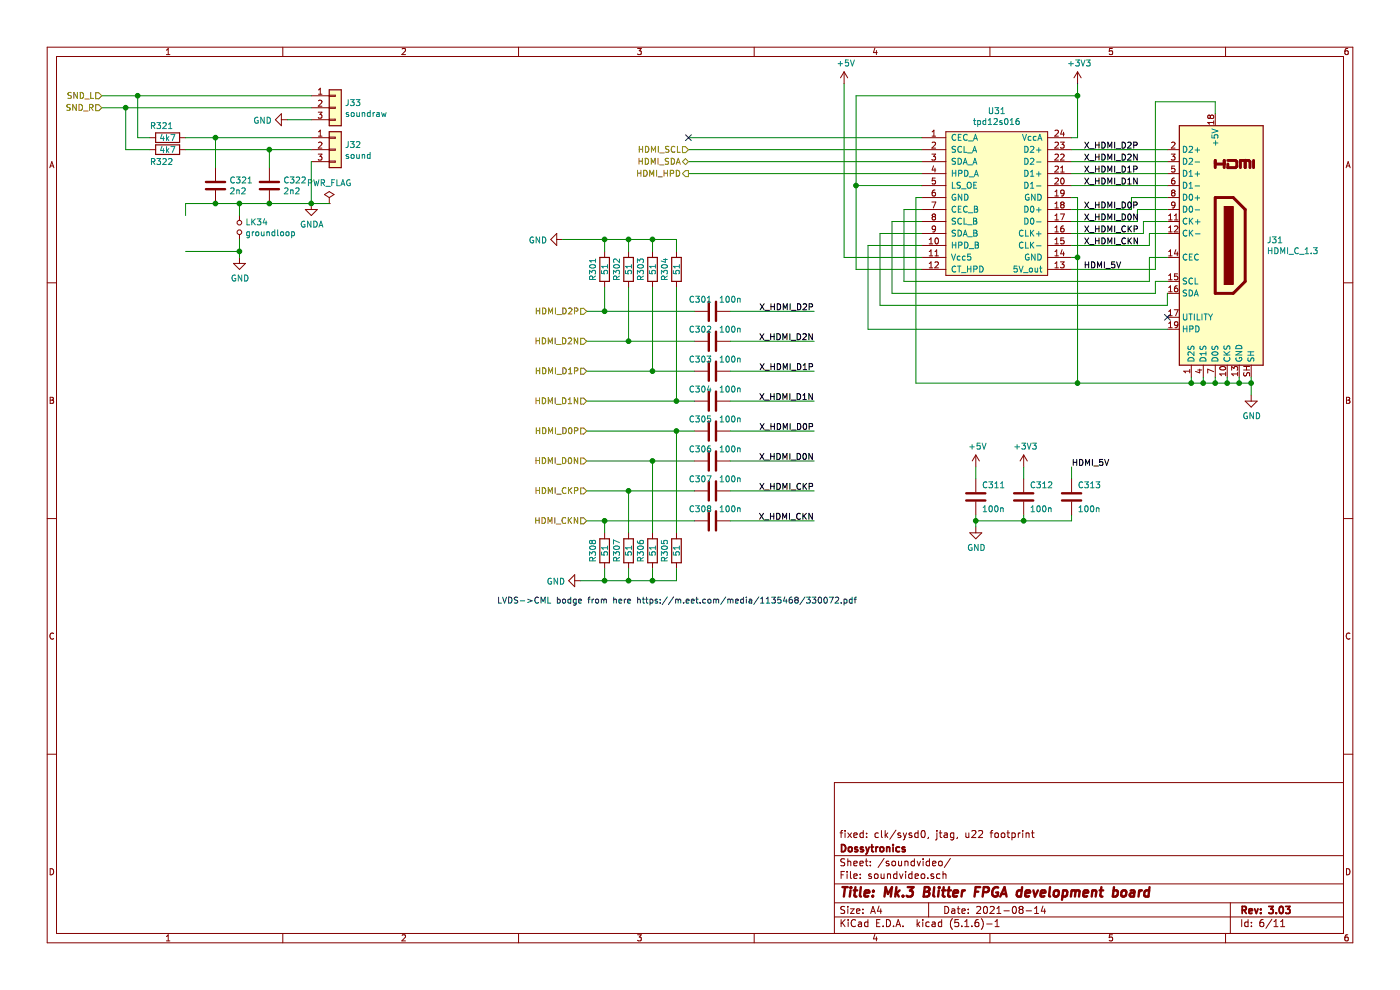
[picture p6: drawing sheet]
EESchema Schematic File Version 4
EELAYER 30 0
EELAYER END
$Descr A4 11693 8268
encoding utf-8
Sheet 6 11
Title "Mk.3 Blitter FPGA development board"
Date "2021-08-14"
Rev "3.03"
Comp "Dossytronics"
Comment1 "fixed: clk/sysd0, jtag, u22 footprint"
Comment2 ""
Comment3 ""
Comment4 ""
$EndDescr
$Comp
L tpd12s016:tpd12s016 U31
U 1 1
P 8350 1550
F 0 "U31" H 8325 2175 50  0000 C CNN
F 1 "tpd12s016" H 8325 2084 50  0000 C CNN
F 2 "Housings_SSOP:TSSOP-24_4.4x7.8mm_Pitch0.65mm" H 8100 1550 50  0001 C CNN
F 3 "https://www.ti.com/store/ti/en/p/product/?p=TPD12S016PWR&utm_source=google&utm_medium=cpc&utm_campaign=app-null-null-OPN_EN-cpc-store-google-eu&utm_content=Device&ds_k=TPD12S016PWR&DCM=yes&gclid=CjwKCAiAm-2BBhANEiwAe7eyFOpeQBBZWNcOmW3BwU6nKV_Puu4HEBdbl_lYfEI_q68nD38eRWSK_RoCUWAQAvD_BwE&gclsrc=aw.ds" H 8100 1550 50  0001 C CNN
	1    8350 1550
	1    0    0    -1  
$EndComp
$Comp
L Connector:HDMI_C_1.3 J31
U 1 1
P 10150 2050
F 0 "J31" H 10580 2096 50  0000 L CNN
F 1 "HDMI_C_1.3" H 10580 2005 50  0000 L CNN
F 2 "mk3blit:HDMI_Mini_Female_2001-1-2-21-00-BK-round-holes" H 10175 2050 50  0001 C CNN
F 3 "http://pinoutguide.com/PortableDevices/mini_hdmi_pinout.shtml" H 10175 2050 50  0001 C CNN
	1    10150 2050
	1    0    0    -1  
$EndComp
Wire Wire Line
	9750 1250 8950 1250
Wire Wire Line
	8950 1350 9750 1350
Wire Wire Line
	9750 1450 8950 1450
Wire Wire Line
	8950 1550 9750 1550
Wire Wire Line
	8950 1750 9450 1750
Wire Wire Line
	9450 1750 9450 1650
Wire Wire Line
	9450 1650 9750 1650
Wire Wire Line
	8950 1850 9500 1850
Wire Wire Line
	9500 1850 9500 1750
Wire Wire Line
	9500 1750 9750 1750
Wire Wire Line
	8950 1950 9550 1950
Wire Wire Line
	9550 1950 9550 1850
Wire Wire Line
	9550 1850 9750 1850
Wire Wire Line
	8950 2050 9600 2050
Wire Wire Line
	9600 2050 9600 1950
Wire Wire Line
	9600 1950 9750 1950
Wire Wire Line
	8950 2250 9650 2250
Wire Wire Line
	9650 2250 9650 850 
Wire Wire Line
	9650 850  10150 850 
Wire Wire Line
	10150 850  10150 950 
Wire Wire Line
	7550 2350 7550 1750
Wire Wire Line
	7550 1750 7700 1750
Wire Wire Line
	7450 2450 7450 1850
Wire Wire Line
	7450 1850 7700 1850
Wire Wire Line
	7350 2550 7350 1950
Wire Wire Line
	7350 1950 7700 1950
Wire Wire Line
	9750 2750 7250 2750
Wire Wire Line
	7250 2750 7250 2050
Wire Wire Line
	7250 2050 7700 2050
NoConn ~ 9750 2650
$Comp
L power:GND #PWR0148
U 1 1
P 10450 3300
F 0 "#PWR0148" H 10450 3050 50  0001 C CNN
F 1 "GND" H 10455 3127 50  0000 C CNN
F 2 "" H 10450 3300 50  0001 C CNN
F 3 "" H 10450 3300 50  0001 C CNN
	1    10450 3300
	1    0    0    -1  
$EndComp
Wire Wire Line
	10450 3200 10350 3200
Wire Wire Line
	9950 3200 9950 3150
Wire Wire Line
	10450 3150 10450 3200
Connection ~ 10450 3200
Wire Wire Line
	10450 3200 10450 3300
Wire Wire Line
	10350 3200 10350 3150
Connection ~ 10350 3200
Wire Wire Line
	10350 3200 10250 3200
Wire Wire Line
	10250 3150 10250 3200
Connection ~ 10250 3200
Wire Wire Line
	10250 3200 10150 3200
Wire Wire Line
	10150 3150 10150 3200
Connection ~ 10150 3200
Wire Wire Line
	10150 3200 10050 3200
Wire Wire Line
	10050 3150 10050 3200
Connection ~ 10050 3200
Wire Wire Line
	10050 3200 9950 3200
Wire Wire Line
	8950 1650 9000 1650
Wire Wire Line
	9000 1650 9000 2150
Wire Wire Line
	9000 2150 8950 2150
Wire Wire Line
	9000 2150 9000 3200
Wire Wire Line
	9000 3200 9950 3200
Connection ~ 9000 2150
Connection ~ 9950 3200
Wire Wire Line
	7700 1650 7650 1650
Wire Wire Line
	7650 1650 7650 3200
Wire Wire Line
	7650 3200 9000 3200
Connection ~ 9000 3200
Wire Wire Line
	7700 2250 7150 2250
Wire Wire Line
	7150 2250 7150 1550
Wire Wire Line
	7150 1550 7700 1550
Wire Wire Line
	7150 800  9000 800 
Wire Wire Line
	9000 800  9000 1150
Wire Wire Line
	9000 1150 8950 1150
Wire Wire Line
	7150 800  7150 1550
Connection ~ 7150 1550
Wire Wire Line
	9000 700  9000 800 
Connection ~ 9000 800 
$Comp
L power:+5V #PWR0150
U 1 1
P 7050 700
F 0 "#PWR0150" H 7050 550 50  0001 C CNN
F 1 "+5V" H 7065 873 50  0000 C CNN
F 2 "" H 7050 700 50  0001 C CNN
F 3 "" H 7050 700 50  0001 C CNN
	1    7050 700 
	1    0    0    -1  
$EndComp
Wire Wire Line
	7700 2150 7050 2150
Wire Wire Line
	7050 2150 7050 700 
Text Label 9050 1250 0    50   ~ 0
X_HDMI_D2P
Text Label 9050 1350 0    50   ~ 0
X_HDMI_D2N
Text Label 9050 1450 0    50   ~ 0
X_HDMI_D1P
Text Label 9050 1550 0    50   ~ 0
X_HDMI_D1N
Text Label 9050 1750 0    50   ~ 0
X_HDMI_D0P
Text Label 9050 1850 0    50   ~ 0
X_HDMI_D0N
Text Label 9050 1950 0    50   ~ 0
X_HDMI_CKP
Text Label 9050 2050 0    50   ~ 0
X_HDMI_CKN
Wire Wire Line
	5750 1150 7700 1150
Wire Wire Line
	5750 1250 7700 1250
Wire Wire Line
	5750 1350 7700 1350
Wire Wire Line
	5750 1450 7700 1450
Text Label 6800 2850 2    50   ~ 0
X_HDMI_D2N
Text Label 6800 3100 2    50   ~ 0
X_HDMI_D1P
Text Label 6800 3350 2    50   ~ 0
X_HDMI_D1N
Text Label 6800 3600 2    50   ~ 0
X_HDMI_D0P
Text Label 6800 3850 2    50   ~ 0
X_HDMI_D0N
Text Label 6800 4100 2    50   ~ 0
X_HDMI_CKP
Text Label 6800 4350 2    50   ~ 0
X_HDMI_CKN
Wire Wire Line
	6800 2600 6100 2600
Wire Wire Line
	6100 2850 6800 2850
Wire Wire Line
	6800 3100 6100 3100
Wire Wire Line
	6100 3350 6800 3350
Wire Wire Line
	6800 3600 6100 3600
Wire Wire Line
	6100 3850 6800 3850
Wire Wire Line
	6800 4100 6100 4100
Wire Wire Line
	6100 4350 6800 4350
NoConn ~ 5750 1150
Text HLabel 5750 1250 0    50   Input ~ 0
HDMI_SCL
Text HLabel 5750 1350 0    50   BiDi ~ 0
HDMI_SDA
Text HLabel 5750 1450 0    50   Output ~ 0
HDMI_HPD
Text HLabel 4900 2600 0    50   Input ~ 0
HDMI_D2P
Text HLabel 4900 2850 0    50   Input ~ 0
HDMI_D2N
Text HLabel 4900 3100 0    50   Input ~ 0
HDMI_D1P
Text HLabel 4900 3350 0    50   Input ~ 0
HDMI_D1N
Text HLabel 4900 3600 0    50   Input ~ 0
HDMI_D0P
Text HLabel 4900 3850 0    50   Input ~ 0
HDMI_D0N
Text HLabel 4900 4100 0    50   Input ~ 0
HDMI_CKP
Text HLabel 4900 4350 0    50   Input ~ 0
HDMI_CKN
$Comp
L Device:C C311
U 1 1
P 8150 4150
F 0 "C311" H 8200 4250 50  0000 L CNN
F 1 "100n" H 8200 4050 50  0000 L CNN
F 2 "Capacitors_SMD:C_0805" H 8188 4000 50  0001 C CNN
F 3 "~" H 8150 4150 50  0001 C CNN
	1    8150 4150
	1    0    0    -1  
$EndComp
$Comp
L Device:C C312
U 1 1
P 8550 4150
F 0 "C312" H 8600 4250 50  0000 L CNN
F 1 "100n" H 8600 4050 50  0000 L CNN
F 2 "Capacitors_SMD:C_0805" H 8588 4000 50  0001 C CNN
F 3 "~" H 8550 4150 50  0001 C CNN
	1    8550 4150
	1    0    0    -1  
$EndComp
$Comp
L Device:C C313
U 1 1
P 8950 4150
F 0 "C313" H 9000 4250 50  0000 L CNN
F 1 "100n" H 9000 4050 50  0000 L CNN
F 2 "Capacitors_SMD:C_0805" H 8988 4000 50  0001 C CNN
F 3 "~" H 8950 4150 50  0001 C CNN
	1    8950 4150
	1    0    0    -1  
$EndComp
$Comp
L power:GND #PWR0151
U 1 1
P 8150 4400
F 0 "#PWR0151" H 8150 4150 50  0001 C CNN
F 1 "GND" H 8155 4227 50  0000 C CNN
F 2 "" H 8150 4400 50  0001 C CNN
F 3 "" H 8150 4400 50  0001 C CNN
	1    8150 4400
	1    0    0    -1  
$EndComp
Wire Wire Line
	9750 2150 9600 2150
Wire Wire Line
	9600 2150 9600 2350
Wire Wire Line
	7550 2350 9600 2350
Wire Wire Line
	9650 2450 9650 2350
Wire Wire Line
	9650 2350 9750 2350
Wire Wire Line
	7450 2450 9650 2450
Wire Wire Line
	9750 2450 9750 2550
Wire Wire Line
	7350 2550 9750 2550
Text Label 9050 2250 0    50   ~ 0
HDMI_5V
Text Label 8950 3900 0    50   ~ 0
HDMI_5V
Wire Wire Line
	8950 4000 8950 3900
Wire Wire Line
	8950 4300 8950 4350
Wire Wire Line
	8950 4350 8550 4350
Wire Wire Line
	8150 4350 8150 4300
Wire Wire Line
	8150 4350 8150 4400
Connection ~ 8150 4350
Wire Wire Line
	8550 4350 8550 4300
Connection ~ 8550 4350
Wire Wire Line
	8550 4350 8150 4350
$Comp
L power:+5V #PWR0153
U 1 1
P 8150 3900
F 0 "#PWR0153" H 8150 3750 50  0001 C CNN
F 1 "+5V" H 8165 4073 50  0000 C CNN
F 2 "" H 8150 3900 50  0001 C CNN
F 3 "" H 8150 3900 50  0001 C CNN
	1    8150 3900
	1    0    0    -1  
$EndComp
Wire Wire Line
	8550 4000 8550 3900
Wire Wire Line
	8150 3900 8150 4000
$Comp
L Connector_Generic:Conn_01x03 J32
U 1 1
P 2800 1250
F 0 "J32" H 2880 1292 50  0000 L CNN
F 1 "sound" H 2880 1201 50  0000 L CNN
F 2 "Connector_PinHeader_2.54mm:PinHeader_1x03_P2.54mm_Vertical" H 2800 1250 50  0001 C CNN
F 3 "~" H 2800 1250 50  0001 C CNN
	1    2800 1250
	1    0    0    -1  
$EndComp
$Comp
L Connector_Generic:Conn_01x03 J33
U 1 1
P 2800 900
F 0 "J33" H 2880 942 50  0000 L CNN
F 1 "soundraw" H 2880 851 50  0000 L CNN
F 2 "Connector_PinHeader_2.54mm:PinHeader_1x03_P2.54mm_Vertical" H 2800 900 50  0001 C CNN
F 3 "~" H 2800 900 50  0001 C CNN
	1    2800 900 
	1    0    0    -1  
$EndComp
Text HLabel 850  800  0    50   Input ~ 0
SND_L
Text HLabel 850  900  0    50   Input ~ 0
SND_R
Wire Wire Line
	2600 800  1150 800 
Wire Wire Line
	850  900  1050 900 
$Comp
L power:GNDA #PWR0154
U 1 1
P 2600 1700
F 0 "#PWR0154" H 2600 1450 50  0001 C CNN
F 1 "GNDA" H 2605 1527 50  0000 C CNN
F 2 "" H 2600 1700 50  0001 C CNN
F 3 "" H 2600 1700 50  0001 C CNN
	1    2600 1700
	1    0    0    -1  
$EndComp
Wire Wire Line
	2000 1700 2000 1800
$Comp
L power:GND #PWR0155
U 1 1
P 2000 2150
F 0 "#PWR0155" H 2000 1900 50  0001 C CNN
F 1 "GND" H 2005 1977 50  0000 C CNN
F 2 "" H 2000 2150 50  0001 C CNN
F 3 "" H 2000 2150 50  0001 C CNN
	1    2000 2150
	1    0    0    -1  
$EndComp
Wire Wire Line
	2000 2000 2000 2100
Connection ~ 2000 2100
Wire Wire Line
	2000 2100 2000 2150
Connection ~ 2000 1700
Wire Wire Line
	1550 1800 1550 1700
Wire Wire Line
	1550 1700 1800 1700
Wire Wire Line
	1550 2100 2000 2100
Connection ~ 2600 1700
$Comp
L Device:C C322
U 1 1
P 2250 1550
F 0 "C322" H 2365 1596 50  0000 L CNN
F 1 "2n2" H 2365 1505 50  0000 L CNN
F 2 "Capacitors_SMD:C_0805" H 2288 1400 50  0001 C CNN
F 3 "~" H 2250 1550 50  0001 C CNN
	1    2250 1550
	1    0    0    -1  
$EndComp
$Comp
L Device:C C321
U 1 1
P 1800 1550
F 0 "C321" H 1915 1596 50  0000 L CNN
F 1 "2n2" H 1915 1505 50  0000 L CNN
F 2 "Capacitors_SMD:C_0805" H 1838 1400 50  0001 C CNN
F 3 "~" H 1800 1550 50  0001 C CNN
	1    1800 1550
	1    0    0    -1  
$EndComp
Connection ~ 1800 1700
Wire Wire Line
	1800 1700 2000 1700
Connection ~ 2250 1700
$Comp
L Device:R R321
U 1 1
P 1400 1150
F 0 "R321" V 1300 1100 50  0000 C CNN
F 1 "4k7" V 1400 1150 50  0000 C CNN
F 2 "Resistors_SMD:R_0805" V 1330 1150 50  0001 C CNN
F 3 "~" H 1400 1150 50  0001 C CNN
	1    1400 1150
	0    1    1    0   
$EndComp
Wire Wire Line
	2250 1700 2600 1700
Wire Wire Line
	2000 1700 2250 1700
$Comp
L Device:R R322
U 1 1
P 1400 1250
F 0 "R322" V 1500 1200 50  0000 C CNN
F 1 "4k7" V 1400 1250 50  0000 C CNN
F 2 "Resistors_SMD:R_0805" V 1330 1250 50  0001 C CNN
F 3 "~" H 1400 1250 50  0001 C CNN
	1    1400 1250
	0    1    1    0   
$EndComp
Wire Wire Line
	1250 1150 1150 1150
Wire Wire Line
	1150 1150 1150 800 
Connection ~ 1150 800 
Wire Wire Line
	1150 800  850  800 
Wire Wire Line
	1250 1250 1050 1250
Wire Wire Line
	1050 1250 1050 900 
Connection ~ 1050 900 
Wire Wire Line
	1050 900  2600 900 
Wire Wire Line
	1550 1150 1800 1150
Wire Wire Line
	2600 1350 2600 1700
Wire Wire Line
	2600 1250 2250 1250
Wire Wire Line
	2250 1400 2250 1250
Connection ~ 2250 1250
Wire Wire Line
	2250 1250 1550 1250
Wire Wire Line
	1800 1400 1800 1150
Connection ~ 1800 1150
Wire Wire Line
	1800 1150 2600 1150
$Comp
L power:GND #PWR0156
U 1 1
P 2400 1000
F 0 "#PWR0156" H 2400 750 50  0001 C CNN
F 1 "GND" V 2405 872 50  0000 R CNN
F 2 "" H 2400 1000 50  0001 C CNN
F 3 "" H 2400 1000 50  0001 C CNN
	1    2400 1000
	0    1    1    0   
$EndComp
Wire Wire Line
	2400 1000 2600 1000
Text Label 6800 2600 2    50   ~ 0
X_HDMI_D2P
$Comp
L Device:C C301
U 1 1
P 5950 2600
F 0 "C301" V 5850 2500 50  0000 C CNN
F 1 "100n" V 5850 2750 50  0000 C CNN
F 2 "Capacitors_SMD:C_0402" H 5988 2450 50  0001 C CNN
F 3 "~" H 5950 2600 50  0001 C CNN
	1    5950 2600
	0    1    1    0   
$EndComp
$Comp
L Device:C C302
U 1 1
P 5950 2850
F 0 "C302" V 5850 2750 50  0000 C CNN
F 1 "100n" V 5850 3000 50  0000 C CNN
F 2 "Capacitors_SMD:C_0402" H 5988 2700 50  0001 C CNN
F 3 "~" H 5950 2850 50  0001 C CNN
	1    5950 2850
	0    1    1    0   
$EndComp
$Comp
L Device:C C303
U 1 1
P 5950 3100
F 0 "C303" V 5850 3000 50  0000 C CNN
F 1 "100n" V 5850 3250 50  0000 C CNN
F 2 "Capacitors_SMD:C_0402" H 5988 2950 50  0001 C CNN
F 3 "~" H 5950 3100 50  0001 C CNN
	1    5950 3100
	0    1    1    0   
$EndComp
$Comp
L Device:C C304
U 1 1
P 5950 3350
F 0 "C304" V 5850 3250 50  0000 C CNN
F 1 "100n" V 5850 3500 50  0000 C CNN
F 2 "Capacitors_SMD:C_0402" H 5988 3200 50  0001 C CNN
F 3 "~" H 5950 3350 50  0001 C CNN
	1    5950 3350
	0    1    1    0   
$EndComp
$Comp
L Device:C C305
U 1 1
P 5950 3600
F 0 "C305" V 5850 3500 50  0000 C CNN
F 1 "100n" V 5850 3750 50  0000 C CNN
F 2 "Capacitors_SMD:C_0402" H 5988 3450 50  0001 C CNN
F 3 "~" H 5950 3600 50  0001 C CNN
	1    5950 3600
	0    1    1    0   
$EndComp
$Comp
L Device:C C306
U 1 1
P 5950 3850
F 0 "C306" V 5850 3750 50  0000 C CNN
F 1 "100n" V 5850 4000 50  0000 C CNN
F 2 "Capacitors_SMD:C_0402" H 5988 3700 50  0001 C CNN
F 3 "~" H 5950 3850 50  0001 C CNN
	1    5950 3850
	0    1    1    0   
$EndComp
$Comp
L Device:C C307
U 1 1
P 5950 4100
F 0 "C307" V 5850 4000 50  0000 C CNN
F 1 "100n" V 5850 4250 50  0000 C CNN
F 2 "Capacitors_SMD:C_0402" H 5988 3950 50  0001 C CNN
F 3 "~" H 5950 4100 50  0001 C CNN
	1    5950 4100
	0    1    1    0   
$EndComp
$Comp
L Device:C C308
U 1 1
P 5950 4350
F 0 "C308" V 5850 4250 50  0000 C CNN
F 1 "100n" V 5850 4500 50  0000 C CNN
F 2 "Capacitors_SMD:C_0402" H 5988 4200 50  0001 C CNN
F 3 "~" H 5950 4350 50  0001 C CNN
	1    5950 4350
	0    1    1    0   
$EndComp
$Comp
L Device:R R308
U 1 1
P 5050 4600
F 0 "R308" V 4950 4500 50  0000 L CNN
F 1 "51" V 5050 4550 50  0000 L CNN
F 2 "Resistors_SMD:R_0402" V 4980 4600 50  0001 C CNN
F 3 "~" H 5050 4600 50  0001 C CNN
	1    5050 4600
	1    0    0    -1  
$EndComp
$Comp
L Device:R R307
U 1 1
P 5250 4600
F 0 "R307" V 5150 4500 50  0000 L CNN
F 1 "51" V 5250 4550 50  0000 L CNN
F 2 "Resistors_SMD:R_0402" V 5180 4600 50  0001 C CNN
F 3 "~" H 5250 4600 50  0001 C CNN
	1    5250 4600
	1    0    0    -1  
$EndComp
$Comp
L Device:R R306
U 1 1
P 5450 4600
F 0 "R306" V 5350 4500 50  0000 L CNN
F 1 "51" V 5450 4550 50  0000 L CNN
F 2 "Resistors_SMD:R_0402" V 5380 4600 50  0001 C CNN
F 3 "~" H 5450 4600 50  0001 C CNN
	1    5450 4600
	1    0    0    -1  
$EndComp
$Comp
L Device:R R305
U 1 1
P 5650 4600
F 0 "R305" V 5550 4500 50  0000 L CNN
F 1 "51" V 5650 4550 50  0000 L CNN
F 2 "Resistors_SMD:R_0402" V 5580 4600 50  0001 C CNN
F 3 "~" H 5650 4600 50  0001 C CNN
	1    5650 4600
	1    0    0    -1  
$EndComp
$Comp
L Device:R R301
U 1 1
P 5050 2250
F 0 "R301" V 4950 2150 50  0000 L CNN
F 1 "51" V 5050 2200 50  0000 L CNN
F 2 "Resistors_SMD:R_0402" V 4980 2250 50  0001 C CNN
F 3 "~" H 5050 2250 50  0001 C CNN
	1    5050 2250
	1    0    0    -1  
$EndComp
$Comp
L Device:R R302
U 1 1
P 5250 2250
F 0 "R302" V 5150 2150 50  0000 L CNN
F 1 "51" V 5250 2200 50  0000 L CNN
F 2 "Resistors_SMD:R_0402" V 5180 2250 50  0001 C CNN
F 3 "~" H 5250 2250 50  0001 C CNN
	1    5250 2250
	1    0    0    -1  
$EndComp
$Comp
L Device:R R303
U 1 1
P 5450 2250
F 0 "R303" V 5350 2150 50  0000 L CNN
F 1 "51" V 5450 2200 50  0000 L CNN
F 2 "Resistors_SMD:R_0402" V 5380 2250 50  0001 C CNN
F 3 "~" H 5450 2250 50  0001 C CNN
	1    5450 2250
	1    0    0    -1  
$EndComp
$Comp
L Device:R R304
U 1 1
P 5650 2250
F 0 "R304" V 5550 2150 50  0000 L CNN
F 1 "51" V 5650 2200 50  0000 L CNN
F 2 "Resistors_SMD:R_0402" V 5580 2250 50  0001 C CNN
F 3 "~" H 5650 2250 50  0001 C CNN
	1    5650 2250
	1    0    0    -1  
$EndComp
$Comp
L power:GND #PWR0160
U 1 1
P 4700 2000
F 0 "#PWR0160" H 4700 1750 50  0001 C CNN
F 1 "GND" V 4705 1872 50  0000 R CNN
F 2 "" H 4700 2000 50  0001 C CNN
F 3 "" H 4700 2000 50  0001 C CNN
	1    4700 2000
	0    1    1    0   
$EndComp
$Comp
L power:GND #PWR0161
U 1 1
P 4850 4850
F 0 "#PWR0161" H 4850 4600 50  0001 C CNN
F 1 "GND" V 4855 4722 50  0000 R CNN
F 2 "" H 4850 4850 50  0001 C CNN
F 3 "" H 4850 4850 50  0001 C CNN
	1    4850 4850
	0    1    1    0   
$EndComp
Wire Wire Line
	4850 4850 5050 4850
Wire Wire Line
	5650 4850 5650 4750
Wire Wire Line
	5450 4750 5450 4850
Connection ~ 5450 4850
Wire Wire Line
	5450 4850 5650 4850
Wire Wire Line
	5250 4750 5250 4850
Connection ~ 5250 4850
Wire Wire Line
	5250 4850 5450 4850
Wire Wire Line
	5050 4750 5050 4850
Connection ~ 5050 4850
Wire Wire Line
	5050 4850 5250 4850
Wire Wire Line
	4700 2000 5050 2000
Wire Wire Line
	5650 2000 5650 2100
Wire Wire Line
	5450 2100 5450 2000
Connection ~ 5450 2000
Wire Wire Line
	5450 2000 5650 2000
Wire Wire Line
	5250 2100 5250 2000
Connection ~ 5250 2000
Wire Wire Line
	5250 2000 5450 2000
Wire Wire Line
	5050 2100 5050 2000
Connection ~ 5050 2000
Wire Wire Line
	5050 2000 5250 2000
Wire Wire Line
	5800 2600 5050 2600
Wire Wire Line
	4900 2850 5250 2850
Wire Wire Line
	5800 3100 5450 3100
Wire Wire Line
	4900 3350 5650 3350
Wire Wire Line
	4900 3600 5650 3600
Wire Wire Line
	4900 3850 5450 3850
Wire Wire Line
	4900 4100 5250 4100
Wire Wire Line
	4900 4350 5050 4350
Wire Wire Line
	5050 4450 5050 4350
Connection ~ 5050 4350
Wire Wire Line
	5050 4350 5800 4350
Wire Wire Line
	5250 4450 5250 4100
Connection ~ 5250 4100
Wire Wire Line
	5250 4100 5800 4100
Wire Wire Line
	5450 4450 5450 3850
Connection ~ 5450 3850
Wire Wire Line
	5450 3850 5800 3850
Wire Wire Line
	5650 3600 5650 4450
Connection ~ 5650 3600
Wire Wire Line
	5650 3600 5800 3600
Wire Wire Line
	5650 2400 5650 3350
Connection ~ 5650 3350
Wire Wire Line
	5650 3350 5800 3350
Wire Wire Line
	5450 2400 5450 3100
Connection ~ 5450 3100
Wire Wire Line
	5450 3100 4900 3100
Wire Wire Line
	5250 2400 5250 2850
Connection ~ 5250 2850
Wire Wire Line
	5250 2850 5800 2850
Wire Wire Line
	5050 2400 5050 2600
Connection ~ 5050 2600
Wire Wire Line
	5050 2600 4900 2600
Text Notes 4150 5050 0    50   ~ 0
LVDS->CML bodge from here https://m.eet.com/media/1135468/330072.pdf
$Comp
L power:+3V3 #PWR0147
U 1 1
P 9000 700
F 0 "#PWR0147" H 9000 550 50  0001 C CNN
F 1 "+3V3" H 9015 873 50  0000 C CNN
F 2 "" H 9000 700 50  0001 C CNN
F 3 "" H 9000 700 50  0001 C CNN
	1    9000 700 
	1    0    0    -1  
$EndComp
$Comp
L power:+3V3 #PWR0149
U 1 1
P 8550 3900
F 0 "#PWR0149" H 8550 3750 50  0001 C CNN
F 1 "+3V3" H 8565 4073 50  0000 C CNN
F 2 "" H 8550 3900 50  0001 C CNN
F 3 "" H 8550 3900 50  0001 C CNN
	1    8550 3900
	1    0    0    -1  
$EndComp
$Comp
L power:PWR_FLAG #FLG0106
U 1 1
P 2750 1700
F 0 "#FLG0106" H 2750 1775 50  0001 C CNN
F 1 "PWR_FLAG" H 2750 1873 50  0000 C CNN
F 2 "" H 2750 1700 50  0001 C CNN
F 3 "~" H 2750 1700 50  0001 C CNN
	1    2750 1700
	1    0    0    -1  
$EndComp
Wire Wire Line
	2750 1700 2600 1700
$Comp
L Device:Jumper_NO_Small LK34
U 1 1
P 2000 1900
F 0 "LK34" V 1954 1948 50  0000 L CNN
F 1 "groundloop" V 2045 1948 50  0000 L CNN
F 2 "mk3blit:SolderJumper-2_P1.3mm_Open_RoundedPad1.0x1.5mm-domsmallctyd" H 2000 1900 50  0001 C CNN
F 3 "~" H 2000 1900 50  0001 C CNN
	1    2000 1900
	0    1    1    0   
$EndComp
$EndSCHEMATC
